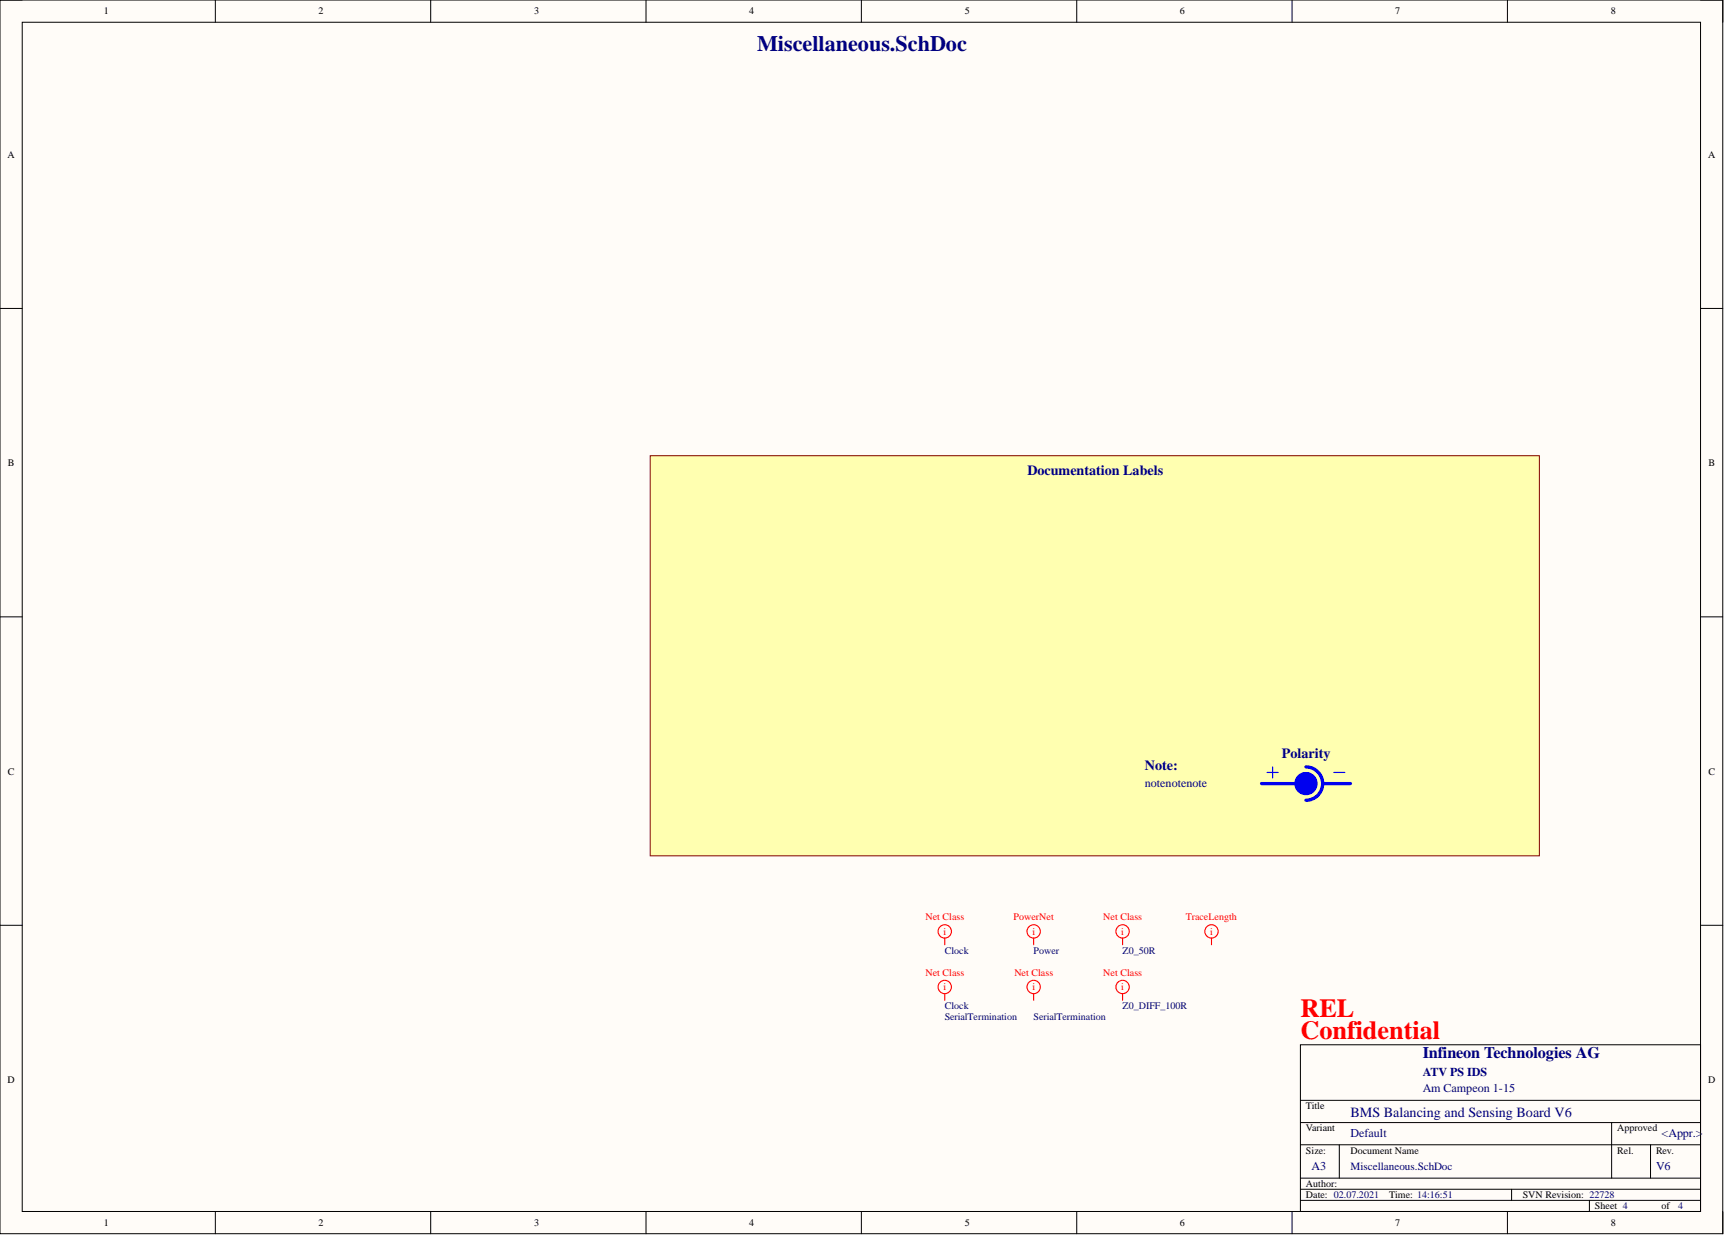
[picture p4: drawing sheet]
<svg xmlns="http://www.w3.org/2000/svg" width="393mm" height="282mm" viewBox="0 0 393 282" stroke-linecap="round" stroke-linejoin="round" font-family="sans-serif">
<path d="M0 0h392.8v281.3h-392.8z" fill-rule="evenodd" fill="#fffcf8"/>
<path d="M0 0h392.8v281.3h-392.8z" fill="none" stroke="#000" stroke-width=".23"/>
<path d="M5.1 5.1h382.7v271.2h-382.7z" fill-rule="evenodd" fill="#fffcf8"/>
<g fill="none" stroke="#000" stroke-width=".23">
<path d="M0 0h5.1M5.1 5.1h382.7v271.2h-382.7zM49.1 0v5.1M98.2 0v5.1M147.3 0v5.1M196.4 0v5.1M245.5 0v5.1M294.6 0v5.1M343.7 0v5.1M387.8 0h5v5.1M0 70.3h5.1M387.8 70.3h5"/>
<path d="M0 140.7h5.1M387.8 140.7h5M0 211h5.1M387.8 211h5M296.5 238.3h91.3v38h-91.3zM296.5 250.9h91.3M296.5 256h91.3M367.5 256v12.7M49.1 276.3v5M98.2 276.3v5M147.3 276.3v5M196.4 276.3v5"/>
<path d="M245.5 276.3v5M294.6 276.3v5M296.5 273.7h91.3M296.5 268.7h91.3M296.5 261.1h91.3M296.5 271.2h91.3M305.4 261.1v7.6M343.7 276.3v5M344.7 271.2v2.5M362.4 273.7v2.6M376.4 261.1v7.6M392.8 276.3v5"/>
</g>
<path d="M148.3 103.9h202.7v91.3h-202.7z" fill-rule="evenodd" fill="#ffffb0"/>
<path d="M148.3 103.9h202.7v91.3h-202.7z" fill="none" stroke="#800000" stroke-width=".23"/>
<g fill="none" stroke="#f00" stroke-width=".25">
<path d="M235.7 213.9v1.5M256 213.9v1.5M276.3 213.9v1.5M215.4 226.6v1.5M256 226.6v1.5"/>
<circle cx="235.7" cy="212.4" r="1.52"/>
<circle cx="256" cy="212.4" r="1.52"/>
<circle cx="276.3" cy="212.4" r="1.52"/>
<circle cx="215.4" cy="225.1" r="1.52"/>
<circle cx="256" cy="225.1" r="1.52"/>
</g>
<circle cx="297.8" cy="178.7" r="2.54" fill="#00f"/>
<circle cx="297.8" cy="178.7" r="2.54" fill="none" stroke="#00f" stroke-width=".23"/>
<path d="M287.7 178.7h7.6M297.8 174.9a3.8 3.8 0 0 1 3.8 3.8 3.8 3.8 0 0 1-3.8 3.8M301.6 178.7h6.3" fill="none" stroke="#00f" stroke-width=".76"/>
<path d="M288.9 176.2h2.6M290.2 174.9v2.5M304.1 176.2h2.6" fill="none" stroke="#00f" stroke-width=".25"/>
<g fill="none" stroke="#f00" stroke-width=".25">
<path d="M215.4 213.9v1.5M235.7 226.6v1.5"/>
<circle cx="215.4" cy="212.4" r="1.52"/>
<circle cx="235.7" cy="225.1" r="1.52"/>
</g>
<g font-size="6" fill="#f00">
<text x="296.5" y="231.9">REL</text>
<text x="296.5" y="237">Confidential</text>
</g>
<text font-size="5" fill="#000080" x="172.6" y="11.6">Miscellaneous.SchDoc</text>
<text font-size="3.7" fill="#000080" x="324.4" y="241.3">Infineon Technologies AG</text>
<g font-size="3.2" fill="#000080">
<text x="234.3" y="108.3">Documentation Labels</text>
<text x="292.3" y="173">Polarity</text>
<text x="261" y="175.5">Note:</text>
<text x="307.9" y="254.8">BMS Balancing and Sensing Board V6</text>
</g>
<g font-size="2.7" fill="#000080">
<text x="261" y="179.4">notenotenote</text>
<text x="324.4" y="245.3">ATV PS IDS</text>
<text x="324.4" y="249.1">Am Campeon 1-15</text>
<text x="307.9" y="259.2">Default</text>
<text x="378.9" y="259.2">&lt;Appr.&gt;</text>
<text x="299.1" y="266.8">A3</text>
<text x="377.6" y="266.8">V6</text>
</g>
<text font-size="2.5" fill="#000080" x="307.9" y="266.9">Miscellaneous.SchDoc</text>
<g font-size="2.3">
<text x="23.7" y="3.3">1</text>
<text x="72.6" y="3.3">2</text>
<text x="121.8" y="3.3">3</text>
<text x="170.8" y="3.3">4</text>
<text x="220" y="3.3">5</text>
<text x="269" y="3.3">6</text>
<text x="318.2" y="3.3">7</text>
<text x="367.3" y="3.3">8</text>
<text x="1.7" y="36">A</text>
<text x="389.5" y="36">A</text>
<text x="1.8" y="106.3">B</text>
<text x="389.6" y="106.3">B</text>
<text x="1.8" y="176.6">C</text>
<text x="389.6" y="176.6">C</text>
<text x="1.7" y="247">D</text>
<text x="389.5" y="247">D</text>
<text x="297.8" y="253">Title</text>
<text x="297.8" y="263.1">Size:</text>
<text x="297.8" y="258">Variant</text>
<text x="307.9" y="263.1">Document Name</text>
<text x="368.8" y="263.1">Rel.</text>
<text x="368.8" y="258">Approved</text>
<text x="377.6" y="263.1">Rev.</text>
<text x="297.8" y="273.2">Date: 02.07.2021</text>
<text x="297.8" y="270.7">Author:</text>
<text x="316.8" y="273.2">Time: 14:16:51</text>
<text x="347.2" y="273.2">SVN Revision: 22728</text>
<text x="363.7" y="275.8">Sheet 4</text>
<text x="378.9" y="275.8">of</text>
<text x="23.7" y="279.6">1</text>
<text x="72.6" y="279.6">2</text>
<text x="121.8" y="279.6">3</text>
<text x="170.8" y="279.6">4</text>
<text x="220" y="279.6">5</text>
<text x="269" y="279.6">6</text>
<text x="318.2" y="279.6">7</text>
<text x="367.3" y="279.6">8</text>
</g>
<g font-size="2.3" fill="#f00">
<text x="211" y="209.9">Net Class</text>
<text x="231.1" y="209.9">PowerNet</text>
<text x="251.6" y="209.9">Net Class</text>
<text x="270.4" y="209.9">TraceLength</text>
<text x="215.1" y="213.2">i</text>
<text x="235.4" y="213.2">i</text>
<text x="255.7" y="213.2">i</text>
<text x="276" y="213.2">i</text>
<text x="211" y="222.5">Net Class</text>
<text x="215.1" y="225.8">i</text>
<text x="231.3" y="222.5">Net Class</text>
<text x="235.4" y="225.8">i</text>
<text x="251.6" y="222.5">Net Class</text>
<text x="255.7" y="225.8">i</text>
</g>
<g font-size="2.3" fill="#000080">
<text x="215.4" y="217.5">Clock</text>
<text x="235.7" y="217.5">Power</text>
<text x="256" y="217.5">Z0_50R</text>
<text x="215.4" y="232.7">SerialTermination</text>
<text x="215.4" y="230.1">Clock</text>
<text x="235.7" y="232.7">SerialTermination</text>
<text x="256" y="230.1">Z0_DIFF_100R</text>
<text x="382.7" y="275.8">4</text>
</g>
</svg>
